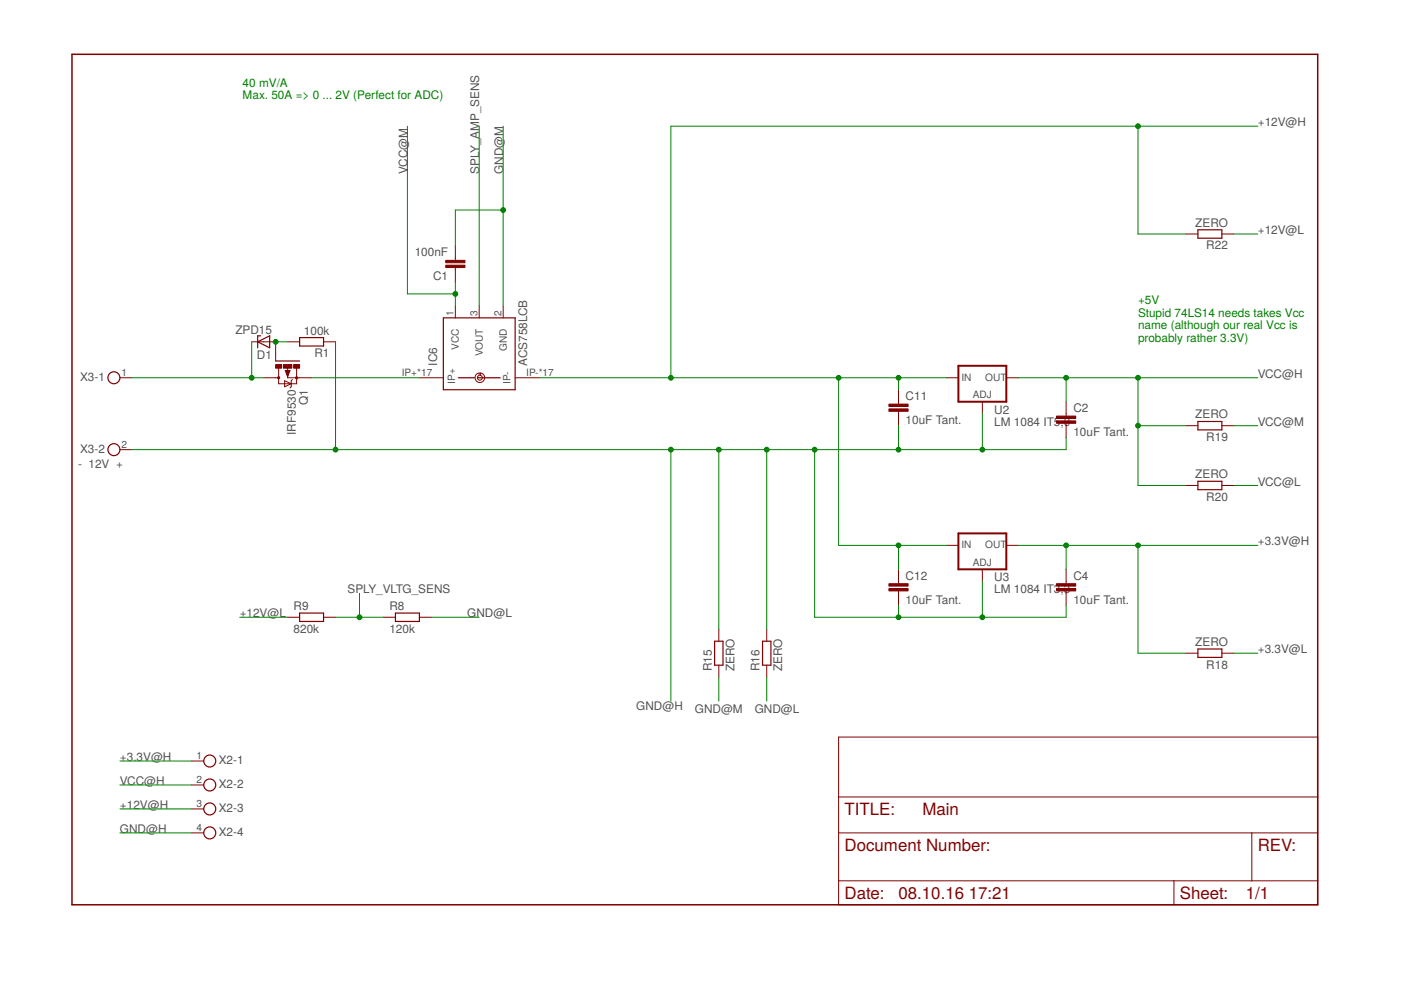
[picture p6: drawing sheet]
<svg xmlns="http://www.w3.org/2000/svg" width="297mm" height="210mm" viewBox="0 0 297 210" stroke-linecap="round" stroke-linejoin="round" font-family="sans-serif">
<g fill="none" stroke="#800000" stroke-width=".42">
<path d="M203.2 77.6h10.2v7.6h-10.2zM203.2 113.1h10.2v7.6h-10.2z"/>
<circle cx="59.1" cy="80.1" r=".13"/>
<circle cx="62.9" cy="80.1" r=".13"/>
</g>
<g fill="none" stroke="#800000" stroke-width=".21">
<path d="M96.5 52.2v3M96.5 56.7v3.1M251.4 49.6h2.6M259.1 49.6h2.5M53.4 72.5h5v4M60.5 78.6h1l-.5 1.2zM61 79.8v.3h5.1M61 77.8v.9M61 72.5h2.5M62.9 78.1v3.3h-3.8v-3.3M68.6 72.5h2.5M96.5 64.9v2.5"/>
<path d="M100.9 79.5l.7-.4v.5a.52 .52 0 0 0-.3 .8 .52 .52 0 0 0 .9 0 .52 .52 0 0 0-.3-.8v-.5a1.02 1.02 0 0 1 .8 1.3 1.02 1.02 0 0 1-1.4 .6 1.02 1.02 0 0 1-.4-1.5zM101.6 64.9v2.5M106.7 64.9v2.5M25.4 80.1h2.6M25.4 95.3h2.6M55.9 80.1h3.2M60.3 80.7l1.4 .7-1.4 .6zM62 80.5l-.3 .2v1.3l-.2 .3M88.9 80.1h5.1M109.2 80.1h5.1M190.5 82.6v3.1M190.5 87.2v3.1"/>
<path d="M200.7 80.1h2.5M208.3 85.2v2.5M213.4 80.1h2.5M226 85.2v3M226 89.7v3.1M251.4 90.3h2.6M259.1 90.3h2.5M200.7 115.6h2.5M213.4 115.6h2.5M251.4 102.9h2.6M259.1 102.9h2.5M61 130.9h2.5"/>
<path d="M68.6 130.9h2.5M81.3 130.9h2.5M88.9 130.9h2.6M152.4 133.4v2.6M162.6 133.4v2.6M190.5 120.7v3.1M190.5 125.3v3M208.3 120.7v2.6M226 120.7v3.1M226 125.3v3M251.4 138.5h2.6M259.1 138.5h2.5"/>
<path d="M152.4 141v2.6M162.6 141v2.6M177.8 156.3h101.6v35.5h-101.6zM40.7 176.6h2.5M40.7 161.4h2.5M40.7 166.4h2.5M40.7 171.5h2.5M177.8 176.6h101.6M177.8 169h101.6M265.4 176.6v10.2M177.8 186.8h101.6M248.9 186.8v5"/>
</g>
<g fill="#800000" stroke="#800000" stroke-width=".21">
<path d="M224 89.2h4.1v.5h-4.1z"/>
<path d="M224 88.2h4.1v.5h-4.1z"/>
<path d="M224 124.8h4.1v.5h-4.1z"/>
<path d="M224 123.8h4.1v.5h-4.1z"/>
<path d="M62.3 77.3h1.2v.8h-1.2z"/>
<path d="M58.4 77.3h1.3v.8h-1.3z"/>
<path d="M60.1 77.3h1.8v.8h-1.8z"/>
<path d="M188.5 86.7h4v.5h-4z"/>
<path d="M188.5 85.7h4v.5h-4z"/>
<path d="M188.5 124.8h4v.5h-4z"/>
<path d="M188.5 123.8h4v.5h-4z"/>
<path d="M94.5 55.2h4.1v.5h-4.1z"/>
<path d="M94.5 56.2h4.1v.5h-4.1z"/>
</g>
<path d="M15.3 11.5h264.1v180.3h-264.1zM61.2 78.7l-.2 .9-.3-.9h.3v.3" fill="none" stroke="#800000" stroke-width=".32"/>
<g fill="none" stroke="#800000" stroke-width=".25">
<path d="M254 48.7h5.1v1.8h-5.1zM54.6 72.5l2.6-1.3v2.5zM55.3 71.2h-.7v2.5M58.4 76.5h5.1M63.5 71.6h5.1v1.8h-5.1zM94 67.4h15.2v15.2h-15.2zM97.2 80.1h3.4M101.3 80.1h4.7M254 89.4h5.1v1.7h-5.1zM254 102h5.1v1.8h-5.1zM63.5 130h5.1v1.8h-5.1zM83.8 130h5.1v1.8h-5.1z"/>
<path d="M151.5 136h1.8v5h-1.8zM161.7 136h1.7v5h-1.7zM254 137.6h5.1v1.8h-5.1z"/>
<circle cx="24.2" cy="95.3" r="1.27"/>
<circle cx="24.2" cy="80.1" r="1.27"/>
<circle cx="44.5" cy="171.5" r="1.27"/>
<circle cx="44.5" cy="166.4" r="1.27"/>
<circle cx="44.5" cy="161.4" r="1.27"/>
<circle cx="44.5" cy="176.6" r="1.27"/>
</g>
<g fill="none" stroke="#008000" stroke-width=".21">
<path d="M86.4 26.8v35.5h10.1M101.6 26.8v38.1M106.7 26.8v38.1M241.3 26.8v22.8h10.1M266.7 26.8h-124.5v53.3M96.5 59.8v5.1M106.7 44.5h-10.2v7.7M261.6 49.6h5.1M53.4 72.5v7.6M58.4 72.5h2.6M71.1 72.5v22.8M28 80.1h27.9"/>
<path d="M66.1 80.1h22.8M114.3 80.1h86.4M142.2 95.3v53.4M152.4 95.3v38.1M162.6 95.3v38.1M172.7 95.3v35.6h53.3v-2.6M177.8 80.1v35.5h22.9M190.5 80.1v2.5M190.5 90.3v5M208.3 87.7v7.6M215.9 80.1h50.8M226 80.1v5.1"/>
<path d="M226 92.8v2.5h-198M241.3 80.1v22.8h10.1M241.3 90.3h10.1M261.6 90.3h5.1M190.5 115.6v5.1M215.9 115.6h50.8M226 115.6v5.1M241.3 115.6v22.9h10.1M261.6 102.9h5.1M50.8 130.9h10.2M71.1 130.9h10.2M76.2 125.8v5.1"/>
<path d="M91.5 130.9h10.1M190.5 128.3v2.6M208.3 123.3v7.6M261.6 138.5h5.1M152.4 143.6v5.1M162.6 143.6v5.1M25.4 161.4h15.3M25.4 171.5h15.3M25.4 166.4h15.3M25.4 176.6h15.3"/>
</g>
<g fill="#008000" stroke="#008000" stroke-width=".21">
<circle cx="226" cy="115.6" r=".51"/>
<circle cx="241.3" cy="115.6" r=".51"/>
<circle cx="177.8" cy="80.1" r=".51"/>
<circle cx="190.5" cy="80.1" r=".51"/>
<circle cx="190.5" cy="115.6" r=".51"/>
<circle cx="241.3" cy="26.8" r=".51"/>
<circle cx="142.2" cy="80.1" r=".51"/>
<circle cx="58.4" cy="72.5" r=".51"/>
<circle cx="53.4" cy="80.1" r=".51"/>
<circle cx="226" cy="80.1" r=".51"/>
<circle cx="241.3" cy="80.1" r=".51"/>
<circle cx="241.3" cy="90.3" r=".51"/>
<circle cx="96.5" cy="62.3" r=".51"/>
<circle cx="106.7" cy="44.5" r=".51"/>
<circle cx="208.3" cy="130.9" r=".51"/>
<circle cx="208.3" cy="95.3" r=".51"/>
<circle cx="172.7" cy="95.3" r=".51"/>
<circle cx="71.1" cy="95.3" r=".51"/>
<circle cx="190.5" cy="95.3" r=".51"/>
<circle cx="190.5" cy="130.9" r=".51"/>
<circle cx="152.4" cy="95.3" r=".51"/>
<circle cx="162.6" cy="95.3" r=".51"/>
<circle cx="142.2" cy="95.3" r=".51"/>
<circle cx="76.2" cy="130.9" r=".51"/>
</g>
<g font-size="3.6" fill="#800000">
<text x="179.1" y="172.8">TITLE:</text>
<text x="195.6" y="172.8">Main</text>
<text x="179.1" y="180.4">Document Number:</text>
<text x="266.7" y="180.4">REV:</text>
<text x="179.1" y="190.6">Date:</text>
<text x="190.5" y="190.6">08.10.16</text>
<text x="205.4" y="190.6">17:21</text>
<text x="250.2" y="190.6">Sheet:</text>
<text x="264.1" y="190.6">1/1</text>
</g>
<g font-size="2.5" fill="#008000">
<text x="51.4" y="18.4">40 mV/A</text>
<text x="51.4" y="21">Max. 50A =&gt; 0 ... 2V (Perfect for ADC)</text>
<text x="241.3" y="64.5">+5V</text>
<text x="241.3" y="67.1">Stupid 74LS14 needs takes Vcc</text>
<text x="241.3" y="69.8">name (although our real Vcc is</text>
<text x="241.3" y="72.5">probably rather 3.3V)</text>
</g>
<g font-size="2.5" fill="#505050">
<text x="266.7" y="26.7">+12V@H</text>
<text x="86.4" y="36.9" transform="rotate(-90 86.4 36.9)">VCC@M</text>
<text x="101.6" y="36.9" transform="rotate(-90 101.6 36.9)">SPLY_AMP_SENS</text>
<text x="106.7" y="36.9" transform="rotate(-90 106.7 36.9)">GND@M</text>
<text x="253.4" y="48.1">ZERO</text>
<text x="255.8" y="52.9">R22</text>
<text x="266.7" y="49.6">+12V@L</text>
<text x="87.9" y="54.3">100nF</text>
<text x="91.8" y="59.4">C1</text>
<text x="49.9" y="70.8">ZPD15</text>
<text x="64.4" y="70.9">100k</text>
<text x="54.5" y="76.1">D1</text>
<text x="66.7" y="75.7">R1</text>
<text x="92.7" y="77.5" transform="rotate(-90 92.7 77.5)">IC6</text>
<text x="111.8" y="77.5" transform="rotate(-90 111.8 77.5)">ACS758LCB</text>
<text x="17" y="80.7">X3-1</text>
<text x="266.7" y="80.1">VCC@H</text>
<text x="65.3" y="85.9" transform="rotate(-90 65.3 85.9)">Q1</text>
<text x="192" y="89.9">10uF Tant.</text>
<text x="192" y="84.8">C11</text>
<text x="210.8" y="87.7">U2</text>
<text x="227.6" y="87.3">C2</text>
<text x="253.4" y="88.7">ZERO</text>
<text x="17" y="96">X3-2</text>
<text x="62.8" y="92.2" transform="rotate(-90 62.8 92.2)">IRF9530</text>
<text x="210.8" y="90.2">LM 1084 IT5,0</text>
<text x="227.6" y="92.4">10uF Tant.</text>
<text x="255.8" y="93.5">R19</text>
<text x="266.7" y="90.2">VCC@M</text>
<text x="16.6" y="99.1">- 12V +</text>
<text x="253.4" y="101.4">ZERO</text>
<text x="255.8" y="106.2">R20</text>
<text x="266.7" y="102.9">VCC@L</text>
<text x="266.7" y="115.6">+3.3V@H</text>
<text x="73.7" y="125.8">SPLY_VLTG_SENS</text>
<text x="192" y="122.9">C12</text>
<text x="210.8" y="125.8">LM 1084 IT3,3</text>
<text x="210.8" y="123.3">U3</text>
<text x="227.6" y="122.9">C4</text>
<text x="50.8" y="130.9">+12V@L</text>
<text x="62.2" y="129.4">R9</text>
<text x="82.6" y="129.4">R8</text>
<text x="99.1" y="130.9">GND@L</text>
<text x="192" y="128">10uF Tant.</text>
<text x="227.6" y="128">10uF Tant.</text>
<text x="62.2" y="134.2">820k</text>
<text x="82.6" y="134.2">120k</text>
<text x="253.4" y="137">ZERO</text>
<text x="150.9" y="142.3" transform="rotate(-90 150.9 142.3)">R15</text>
<text x="155.7" y="142.3" transform="rotate(-90 155.7 142.3)">ZERO</text>
<text x="161.1" y="142.3" transform="rotate(-90 161.1 142.3)">R16</text>
<text x="165.9" y="142.3" transform="rotate(-90 165.9 142.3)">ZERO</text>
<text x="255.8" y="141.8">R18</text>
<text x="266.7" y="138.5">+3.3V@L</text>
<text x="134.9" y="150.4">GND@H</text>
<text x="147.3" y="151.2">GND@M</text>
<text x="160" y="151.2">GND@L</text>
<text x="25.4" y="161.4">+3.3V@H</text>
<text x="46.4" y="162">X2-1</text>
<text x="25.4" y="166.4">VCC@H</text>
<text x="46.4" y="167.1">X2-2</text>
<text x="25.4" y="171.5">+12V@H</text>
<text x="46.4" y="172.2">X2-3</text>
<text x="25.4" y="176.6">GND@H</text>
<text x="46.4" y="177.2">X2-4</text>
</g>
<g font-size="2.1" fill="#505050">
<text x="96.2" y="67" transform="rotate(-90 96.2 67)">1</text>
<text x="101.3" y="67" transform="rotate(-90 101.3 67)">3</text>
<text x="106.3" y="67" transform="rotate(-90 106.3 67)">2</text>
<text x="97.3" y="74.1" transform="rotate(-90 97.3 74.1)">VCC</text>
<text x="102.4" y="75.6" transform="rotate(-90 102.4 75.6)">VOUT</text>
<text x="107.5" y="74.5" transform="rotate(-90 107.5 74.5)">GND</text>
<text x="25.8" y="79.7">1</text>
<text x="85.2" y="79.7">IP+*17</text>
<text x="96.5" y="81.4" transform="rotate(-90 96.5 81.4)">IP+</text>
<text x="108.2" y="81.4" transform="rotate(-90 108.2 81.4)">IP-</text>
<text x="111.6" y="79.7">IP-*17</text>
<text x="203.8" y="80.7">IN</text>
<text x="208.9" y="80.7">OUT</text>
<text x="206.2" y="84.4">ADJ</text>
<text x="25.8" y="95">2</text>
<text x="203.8" y="116.3">IN</text>
<text x="206.2" y="120">ADJ</text>
<text x="208.9" y="116.3">OUT</text>
<text x="41.7" y="161">1</text>
<text x="41.7" y="166.1">2</text>
<text x="41.7" y="171.2">3</text>
<text x="41.7" y="176.2">4</text>
</g>
</svg>
